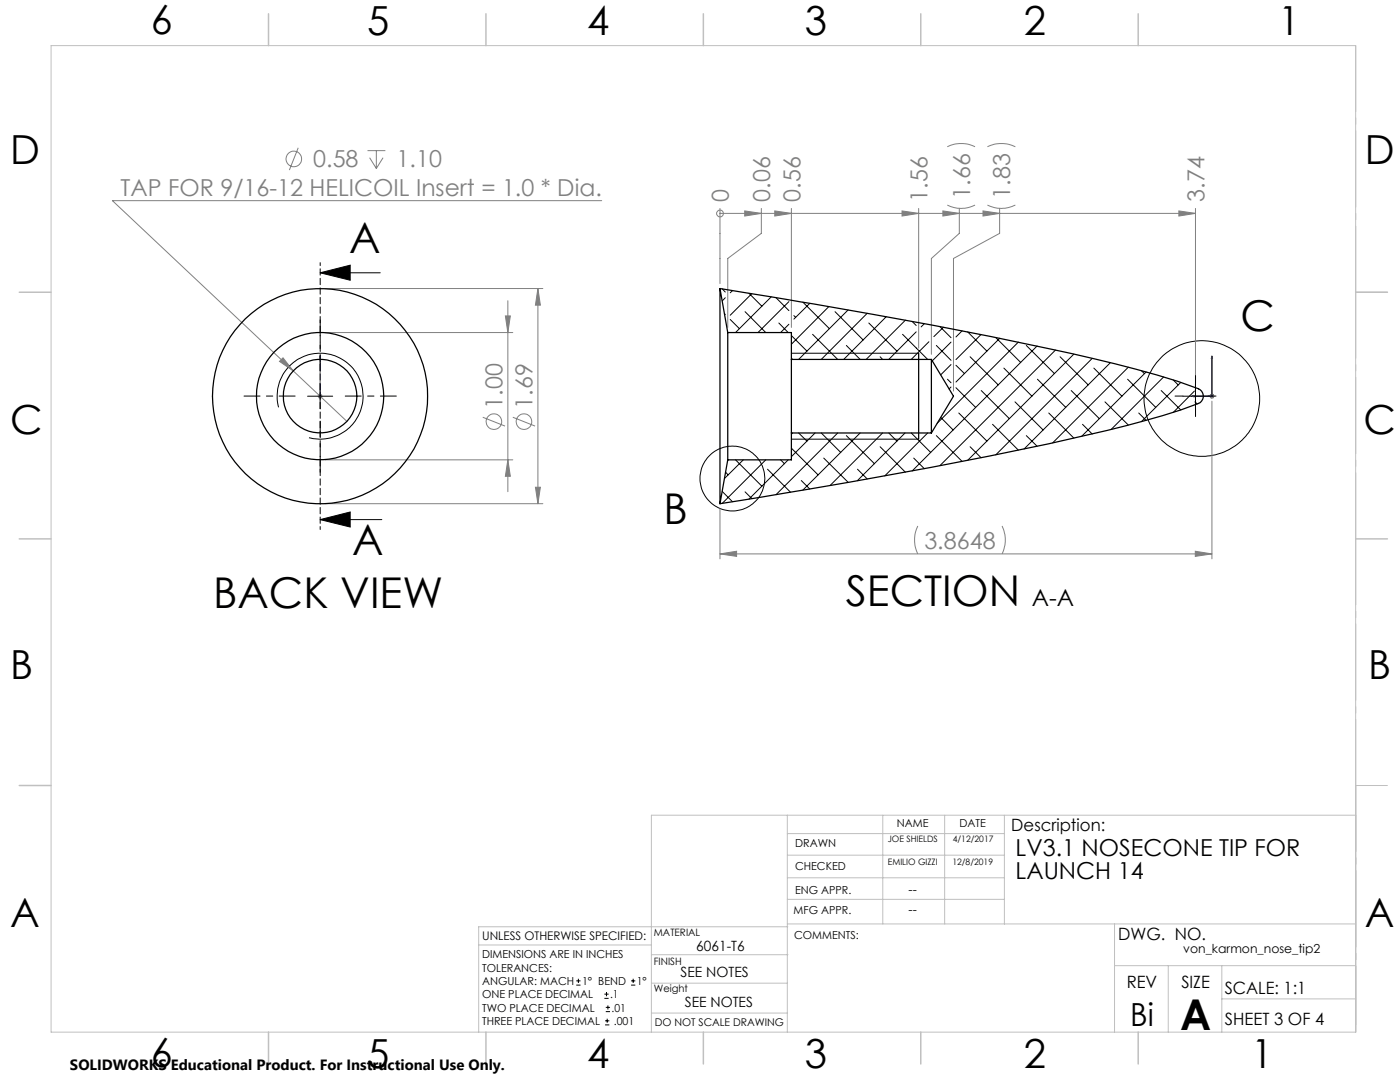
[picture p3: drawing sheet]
<svg xmlns="http://www.w3.org/2000/svg" width="279mm" height="216mm" viewBox="0 0 279 216" stroke-linecap="round" stroke-linejoin="round" font-family="sans-serif">
<g fill="none" stroke="#808080" stroke-width=".2">
<path d="M59.5 29.5l-1.8 4.4M73.3 30.1h3.6M73.8 31.5l1.3 2.1M75.1 30.1v3.5M76.4 31.5l-1.3 2.1M189.1 29.3a6.4 6.4 0 0 1 5.5 0M197.1 29.3a6.4 6.4 0 0 1 5.5 0M64.9 57.6h43.4M107.4 57.6l.4 3.3h-.9zM107.4 57.6v42.9M120.1 40h-97.7l36.1 34M143.7 42.6h.1"/>
<path d="M143.7 41.6v15M143.7 42.6h94.9M148.6 42.1l3.3 .5-3.3 .5zM151.9 41.6v5l-6.7 5v13.7M154.6 42.1l3.3 .5-3.3 .5zM157.9 41.6v23.7M180 42.1l3.3 .5-3.3 .5zM183.3 41.6v27.9M188.2 42.1l3.3 .5-3.3 .5zM189.1 40.9a6.1 6.1 0 0 0 5.5 0M191.5 41.6v5l-5.6 5v19.1M196.2 42.1l3.3 .5-3.3 .5z"/>
<path d="M197.1 40.9a6.1 6.1 0 0 0 5.5 0M199.5 41.6v5l-9.2 5v26.4M235.3 42.1l3.3 .5-3.3 .5zM238.6 41.6v36.4M55.8 72.1l.7-.7 2 2.6zM58.5 74l10.7 10.1M63.4 79.1h1M63.5 78.7l.7 .7M63.9 78.6v1M64.2 78.7l-.7 .7M64.9 66.4h37.4M100.9 63h.9l-.4 3.4z"/>
<path d="M101.4 60v38.1M241.4 79.1h1M241.5 78.7l.7 .7M241.9 78.6v1M242.2 78.7l-.7 .7M64.9 91.8h37.4M96.3 83.3l4.5 1.7M101.4 91.8l.4 3.2h-.9zM102.3 83.3l4.5 1.7M106.9 97.2h.9l-.4 3.3zM241.9 80v31.5M64.9 100.5h43.4"/>
<path d="M143.7 110.5l3.3-.5v1zM143.7 101.5v10M143.7 110.5h98.2M183.2 105a6.4 6.4 0 0 0 0 5.5M200 105a6.4 6.4 0 0 1 0 5.5M238.5 110l3.4 .5-3.4 .5z"/>
<circle cx="58.6" cy="31.7" r="1.55"/>
<circle cx="143.7" cy="42.6" r=".67"/>
<circle cx="98.6" cy="84.1" r="1.56"/>
<circle cx="104.6" cy="84.1" r="1.56"/>
</g>
<g fill="none" stroke="#000" stroke-width=".2">
<path d="M63.9 54.4l6-1.5v3zM63.9 54.4h12M61.4 79.1h5M63.9 76.6v5M157.9 70.5h25.4M236.1 79.1h5M238.6 76.6v5M55.6 81.3a8.6 8.6 0 0 1 7.5-10.8 8.6 8.6 0 0 1 9.3 9.3 8.6 8.6 0 0 1-10.7 7.5M157.9 87.6h25.4M63.9 103.7l6-1.5v3zM63.9 103.7h12.3M115 196.6h.9"/>
<path d="M115 195.7h.9M115.4 195.3v.8M120.6 199.2h.9M120.6 198.4h.9M121 197.9v.9M125.9 196.6h.9M125.9 195.7h.9M126.4 195.3v.8M120.8 204.5h.8M120.8 203.7h.8M120.9 201.9h.8M120.9 201h.8"/>
<path d="M121.2 203.3v.8M121.3 200.6v.8"/>
<circle cx="239.9" cy="79.5" r="11.5"/>
<circle cx="146.2" cy="95.5" r="6.5"/>
</g>
<path d="M63.9 79v.2zM63.9 71v.5v-.5M63.9 79.1h.1M63.9 71v8.1M237.9 79.1l.4-.1v.2zM241.9 71v8.1h-4M241.9 71l.1 .5h-.2z" fill="none" stroke="#00f" stroke-width=".2"/>
<path d="M63.9 52.4v53.3" fill="none" stroke="#000" stroke-width=".2" stroke-dasharray="1.3 .6" stroke-dashoffset=".7"/>
<path d="M270.6 9.1v49.2M270.6 58.3v49.2M270.6 107.5v49.2M270.6 156.7v49.2" fill="none" stroke="#c0c0c0" stroke-width=".2" stroke-dasharray="15.2 1.3 1.3 1.3" stroke-dashoffset="2.1"/>
<g fill="none" stroke="#c0c0c0" stroke-width=".2">
<path d="M10.2 9.1h260.3v196.9h-260.3zM270.5 58.3h6.4M270.5 156.7h6.4M157.1 162.7v43.3M157.1 175.2h43.3M157.1 170.6h43.3M157.1 166.3h43.3M157.1 179.5h43.3M176.2 162.7v21.7M188.5 162.7v21.7M200.4 162.7v21.7M270.6 162.7h-140.6v43.3"/>
<path d="M95.5 188.6h34.5M130 196.2h27.1M130 190.5h27.3M157.1 184.4h113.4M157.2 184.9h-61.7v21.1M222.4 184.4v21.6M222.4 192.7h48.1M233.2 192.7v13.3M243.8 199.3h26.7M243.8 192.7v13.3M130 202.1h27.1"/>
</g>
<g fill="none" stroke="#c0c0c0" stroke-width=".3">
<path d="M53.6 2.8v6.3M97 2.8v6.3M140.4 2.8v6.3M183.8 2.8v6.3M227.2 2.8v6.3M3.8 58.3h6.4M270.5 58.3h6.4M3.8 107.5h6.4M270.5 107.5h6.4M3.8 156.7h6.4M53.6 206v6.3M97 206v6.3"/>
<path d="M140.4 206v6.3M183.8 206v6.3M227.2 206v6.3"/>
</g>
<path d="M58.9 79h-10.2M63.9 74v-10.2M68.9 79h10.2M63.9 84v10.2" fill="none" stroke="#000" stroke-width=".2" stroke-dasharray="15.2 1.3 1.3 1.3" stroke-dashoffset="12"/>
<path d="M183.3 70.5v17.1" fill="none" stroke="#000" stroke-width=".25"/>
<path d="M236.1 79h-1.6M238.6 76.5v-1.6M241.1 79h1.6M238.6 81.5v1.6" fill="none" stroke="#000" stroke-width=".2" stroke-dasharray="15.2 1.3 1.3 1.3"/>
<path d="M63.9 54.4l6-1.5v3zM63.9 103.7l6-1.5v3z" fill="#000"/>
<path d="M148.6 42.1l3.3 .5-3.3 .5zM154.6 42.1l3.3 .5-3.3 .5zM235.3 42.1l3.3 .5-3.3 .5zM180 42.1l3.3 .5-3.3 .5zM188.2 42.1l3.3 .5-3.3 .5zM196.2 42.1l3.3 .5-3.3 .5z" fill="#808080"/>
<g fill="#00f">
<path d="M63.9 79v.2zM63.9 71v.5z"/>
<path d="M237.9 79.1l.4 .1v-.2zM241.9 71l-.1 .5h.2zM237.9 79.1l.4 .1v-.2zM241.9 71l-.1 .5h.2z"/>
</g>
<g fill="#808080">
<path d="M56.5 71.4l-.7 .7 2.7 1.9zM143.7 110.5l3.3-.5v1zM238.5 110l3.4 .5-3.4 .5z"/>
<path d="M100.9 63h.9l-.4 3.4zM101.4 91.8l.4 3.2h-.9zM107.4 57.6l.4 3.3h-.9zM106.9 97.2h.9l-.4 3.3z"/>
</g>
<g fill="none" stroke="#000" stroke-width=".25">
<path d="M143.7 57.6l5.3 .9a1176.5 1176.5 0 0 1 69.2 13 142.6 142.6 0 0 1 21.3 6.3 1.59 1.59 0 0 1-.3 2.7 209.9 209.9 0 0 1-29.9 8 1349 1349 0 0 1-65.6 12M143.7 57.6v42.9M143.7 57.6l1.5 8.8M145.2 66.4v25.4M145.2 66.4h12.7v5.3M157.9 71.7v14.7M157.9 71.7h28M185.9 71.7v14.7M185.9 71.7l4.4 7.4-4.4 7.3M145.2 91.8l-1.5 8.7M157.9 86.4v5.4h-12.7M157.9 86.4h28"/>
<circle cx="63.9" cy="79.1" r="21.5"/>
<circle cx="63.9" cy="79" r="7.3"/>
<circle cx="63.9" cy="79.1" r="12.7"/>
</g>
<g fill="none" stroke="#000" stroke-width=".2">
<path d="M144.1 57.6l.6 .7M144.7 59.4l-.6 .6M146.2 58l-.5 .4M149.5 58.5l2.5 2.6M150 58.6l-4.3 4.3M153.9 59.2l-7.1 7.2M154.9 59.4l2.5 2.6M144.6 62.6l.1 .2M145.7 63.7l1.9 1.9M148.7 62.2l4.1 4.2M155.4 64.5l1.9 1.9M157.4 60.2l-6.1 6.2"/>
<path d="M157.4 64.7l-1.6 1.7M157.9 71.5l.3 .2M157.9 67l3.1 3.1M158.4 63l.4 .3M160.2 60.3l5.3 5.3M161.6 60.5l-3.2 3.2M162.2 66.7l5 5M165.4 61.2l-7.5 7.5M166.7 62.2l5.6 5.6M168.9 68.9l2.8 2.8M169.3 61.8l-9.9 9.9M173.1 62.5l-9.2 9.2"/>
<path d="M173.4 64.5l5.6 5.6M175.6 71.2l.5 .5M176.6 63.1l.1 .2M176.9 63.2l-8.5 8.5M180.1 66.7l5 5M180.7 63.9l-7.8 7.8M182 64.1l.8 .8M182.8 66.2l-5.4 5.5M184.5 64.6l-.7 .6M185.4 68.2l-3.5 3.5M186.9 68.9l2.9 3M187.6 65.2l2.2 2.2"/>
<path d="M188.3 65.3l-1.9 1.9M189.1 75.7l.7 .7M189.8 72.7l-2.1 2.1M189.8 77.2l-.4 .4M189.8 68.3l-3.7 3.7M190.8 77.4l3.9 3.9M190.8 72.9l1.7 1.6M192 66l-1.2 1.2M193.1 66.2l3.9 3.9M193.6 71.2l5.6 5.6M195.8 66.7l-5 5.1M195.8 77.9l5.6 5.6"/>
<path d="M198.7 67.3l5 5M199.5 67.5l-8.7 8.7M200.3 73.4l5.7 5.7M203.2 68.3l-16.2 16.2M204.8 68.9l5.6 5.6M207 69l-25 25M207 75.7l5.7 5.6M210.6 69.8l-23 23.1M211.6 71.2l5.6 5.6M213.8 77.9l5.6 5.6M214.3 70.7l-21.2 21.2M218 71.5l-19.3 19.3"/>
<path d="M218.3 73.4l5.6 5.7M221.6 72.4l-17.2 17.2M225 75.7l5.6 5.6M225.2 73.3l-15.1 15.1M227.8 74l.6 .5M228.7 74.2l-12.8 12.9M231.7 77.9l4 3.9M232.2 75.2l-10.4 10.5M234.1 75.8l1 1M235.7 76.3l-7.9 7.8M238.4 78l-4.3 4.3M144.1 98.1l2.1 2"/>
<path d="M144.8 94.2l.5 .6M146.8 91.8l5.2 5.2M148.3 91.8l-3.7 3.7M148.7 98.1l1.3 1.4M152.8 91.8l-8.7 8.6M153.2 93.6l4.6 4.6M155.8 91.8l.8 .7M157.3 91.8l-7.8 7.8M157.9 89.4l5.4 5.4M158.2 86.4l-.3 .2M159.4 86.4l1.6 1.6M159.9 95.9l1.7 1.7"/>
<path d="M162.7 86.4l-4.8 4.7M163.9 86.4l3.9 3.9M164.4 91.4l4.9 4.8M167.2 86.4l-12.3 12.3M168.9 86.9l5.6 5.6M171.1 93.6l2 2M171.7 86.4l-11.5 11.4M175.6 89.1l5.1 5.1M176.1 86.4l-10.4 10.5M177.4 86.4l1.6 1.6M180.6 86.4l-9.5 9.5M181.9 86.4l3.8 3.9"/>
<path d="M182.4 91.4l2.1 2.1M185.1 86.4l-8.5 8.6M186.9 86.9l5.1 5.2M187.7 83.3l2.5 2.5M191.3 82.4l5.7 5.6M193.6 89.1l2.2 2.2M198.1 84.7l5.1 5.1M202.6 80.2l5.6 5.6M204.8 86.9l2.2 2.1M209.3 82.4l5 5M216 84.7l2 1.9M220.5 80.2l4.7 4.6"/>
<path d="M227.3 82.4l1.4 1.5M238.5 80.2l.4 .4"/>
</g>
<g font-size="8.5">
<text x="69.7" y="50.5">A</text>
<text x="247.6" y="66">C</text>
<text x="132.4" y="104.5">B</text>
<text x="70.3" y="110.7">A</text>
<text x="42.5" y="121.4">BACK VIEW</text>
<text x="168.8" y="121">SECTION</text>
<text x="235.5" y="205.4">A</text>
</g>
<g font-size="8">
<text x="30.1" y="6.8">6</text>
<text x="73.3" y="6.9">5</text>
<text x="117.2" y="6.9">4</text>
<text x="160.6" y="6.9">3</text>
<text x="204.3" y="6.9">2</text>
<text x="255.1" y="6.9">1</text>
<text x="2.1" y="32.7">D</text>
<text x="272.4" y="32.7">D</text>
<text x="2.1" y="86.5">C</text>
<text x="272.1" y="86.5">C</text>
<text x="2.1" y="135.6">B</text>
<text x="273.1" y="135.6">B</text>
<text x="2.1" y="185.1">A</text>
<text x="272.4" y="185.1">A</text>
<text x="30.1" y="213">6</text>
<text x="73.3" y="213.1">5</text>
<text x="117.2" y="213.1">4</text>
<text x="160.6" y="213.1">3</text>
<text x="204.3" y="213.1">2</text>
<text x="249.7" y="213.1">1</text>
</g>
<text font-size="6.3" x="225.5" y="204.6">Bi</text>
<g font-size="4.7" fill="#808080">
<text x="62.5" y="33.4">0.58</text>
<text x="79.2" y="33.4">1.10</text>
<text x="24" y="39">TAP FOR 9/16-12 HELICOIL Insert = 1.0 * Dia.</text>
<text x="145.5" y="40.3" transform="rotate(-90 145.5 40.3)">0</text>
<text x="153.7" y="40.3" transform="rotate(-90 153.7 40.3)">0.06</text>
<text x="159.7" y="40.3" transform="rotate(-90 159.7 40.3)">0.56</text>
<text x="185.1" y="40.3" transform="rotate(-90 185.1 40.3)">1.56</text>
<text x="193.6" y="39.6" transform="rotate(-90 193.6 39.6)">1.66</text>
<text x="201.6" y="39.6" transform="rotate(-90 201.6 39.6)">1.83</text>
<text x="240.4" y="40.3" transform="rotate(-90 240.4 40.3)">3.74</text>
<text x="100.3" y="81.5" transform="rotate(-90 100.3 81.5)">1.00</text>
<text x="106.3" y="81.5" transform="rotate(-90 106.3 81.5)">1.69</text>
<text x="184.5" y="109.5">3.8648</text>
</g>
<g font-size="4.7">
<text x="205.9" y="121">A-A</text>
<text x="202.7" y="170.8">LV3.1 NOSECONE TIP FOR</text>
<text x="202.7" y="175.3">LAUNCH 14</text>
</g>
<g font-size="3.4">
<text x="201.8" y="165.9">Description:</text>
<text x="223.2" y="187.6">DWG. NO.</text>
<text x="224.9" y="197.2">REV</text>
<text x="235.8" y="197.2">SIZE</text>
<text x="244.4" y="198.4">SCALE: 1:1</text>
<text x="244.4" y="204.6">SHEET 3 OF 4</text>
</g>
<text font-size="3" x="14" y="213.5">SOLIDWORKS Educational Product. For Instructional Use Only.</text>
<g font-size="2.8">
<text x="139" y="189.7">6061-T6</text>
<text x="135.8" y="194.9">SEE NOTES</text>
<text x="136.7" y="200.9">SEE NOTES</text>
</g>
<g font-size="2.5">
<text x="181.3" y="178.3">--</text>
<text x="181.3" y="182.3">--</text>
<text x="236.2" y="190.1">von_karmon_nose_tip2</text>
</g>
<text font-size="2.4" x="96.2" y="187.5">UNLESS OTHERWISE SPECIFIED:</text>
<g font-size="2.2">
<text x="179" y="165.1">NAME</text>
<text x="191.5" y="165.1">DATE</text>
<text x="158.7" y="169">DRAWN</text>
<text x="158.7" y="173.5">CHECKED</text>
<text x="158.7" y="178.3">ENG APPR.</text>
<text x="158.4" y="182.4">MFG APPR.</text>
<text x="96.2" y="191.2">DIMENSIONS ARE IN INCHES</text>
<text x="158.5" y="187.4">COMMENTS:</text>
<text x="96.2" y="193.9">TOLERANCES:</text>
<text x="96.2" y="196.5">ANGULAR: MACH</text>
<text x="116.2" y="196.5">1° BEND</text>
<text x="127.1" y="196.5">1°</text>
<text x="96.2" y="201.8">TWO PLACE DECIMAL</text>
<text x="96.2" y="199.2">ONE PLACE DECIMAL</text>
<text x="121.8" y="199.2">.1</text>
<text x="122.1" y="201.8">.01</text>
<text x="96.2" y="204.5">THREE PLACE DECIMAL</text>
<text x="122.5" y="204.5">.001</text>
</g>
<text font-size="2.1" x="130.7" y="204.6">DO NOT SCALE DRAWING</text>
<g font-size="2">
<text x="130.5" y="186.8">MATERIAL</text>
<text x="130.5" y="192.5">FINISH</text>
<text x="130.5" y="198">Weight</text>
</g>
<g font-size="1.8">
<text x="177.2" y="168">JOE SHIELDS</text>
<text x="190.2" y="168">4/12/2017</text>
<text x="177.2" y="172.6">EMILIO GIZZI</text>
<text x="190.1" y="172.6">12/8/2019</text>
</g>
</svg>
